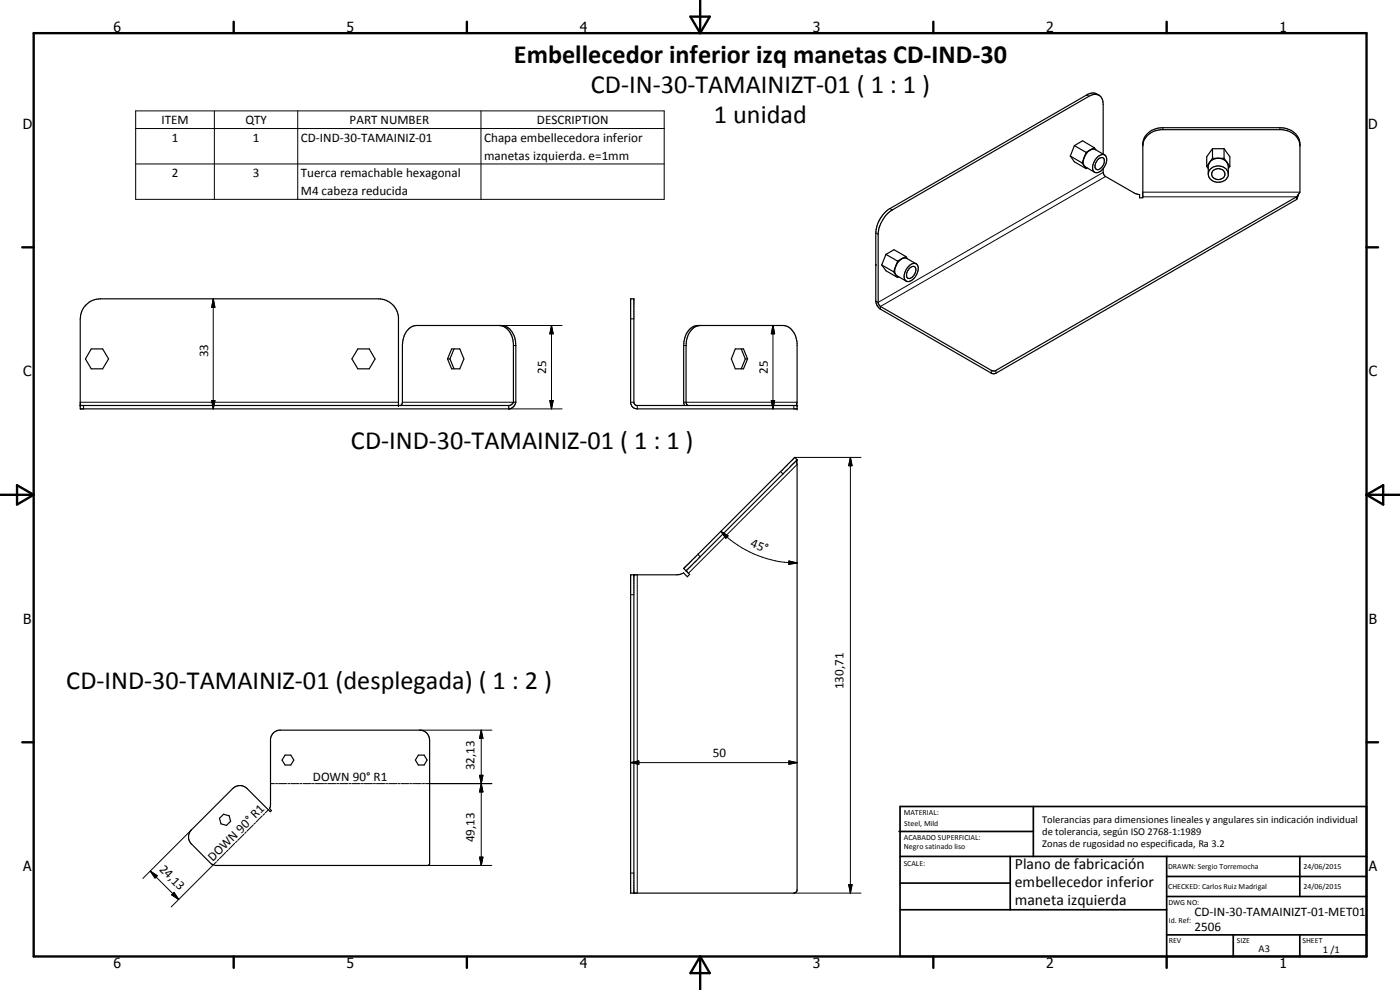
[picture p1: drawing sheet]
<svg xmlns="http://www.w3.org/2000/svg" width="420mm" height="297mm" viewBox="0 0 420 297" stroke-linecap="round" stroke-linejoin="round" font-family="sans-serif">
<g fill="none" stroke="#000" stroke-width=".35">
<path d="M329.8 28.6a3.1 3.1 0 0 0-3 .3l-59 34.1a9.7 9.7 0 0 0-4.2 6.8v21.1l.3 .8 33.8 19.6h.8l90.6-52.2M329.8 28.6l.9 1 .4 1.7v14.9M329.8 28.6a3 3 0 0 0-3.7-.1l-59 34.1a9.4 9.4 0 0 0-4.3 7.3v20.4a3.1 3.1 0 0 0 1.4 2.5l33.3 19.2 1.2 .1 90.4-52.2M321.2 46.8l1.2 1.8 3.6 2M321.2 46.8l3.6 2.1M322.4 43.7l2.5-1.5 3.5 2.1M322.4 43.7l-1.2 3.1M322.4 43.7l3.6 2M324.8 48.9l1.2 1.7M325.4 47.3a2.08 2.08 0 0 0 .3 2.7l2.8 1.7M325.4 47.3l-.6 1.6M326 45.7l-.6 1.6"/>
<path d="M326.3 50.4l-.3 .2M327.2 45l1.3-.3 3 1.8M327.2 45l-.8 .6-1 1.7M327.2 45l-1.2 .7M328.4 44.3l.5 .7M328.4 44.3l-1.2 .7M329.2 47.3a1.67 1.67 0 0 1 2.8-.3 4 4 0 0 1-3 4.8 1.63 1.63 0 0 1-1-2.4l.5-1.1zM329.5 47.8a1.04 1.04 0 0 1 1-.5 1.04 1.04 0 0 1 .9 .7 2.51 2.51 0 0 1-2.3 2.8h-.1a2.18 2.18 0 0 1 .5-3zM331.1 50.6v1.3l.5 1 8.9 5.1 1.5 .4v1h1v-16.2a5.5 5.5 0 0 1 6-4.9h35.1a5.4 5.4 0 0 1 6 4.9v14.5l-1 1.4M343 43.8a5.3 5.3 0 0 1 5.4-4.9h36.3a5.4 5.4 0 0 1 5.4 4.9M362.2 50l.4 .6M363 48.7l-.4 1.3v2.2"/>
<path d="M363 48.7l-.8 1.3M363.9 44.6h3.5M363.9 44.6l-1.7 2.4v3M363.9 47.5h3.5M363.9 47.5l-.9 1.2M363.9 44.6v2.9M364.1 51.2a2.06 2.06 0 0 1 2.2-.5 2.06 2.06 0 0 1 1.3 1.8 2.08 2.08 0 0 1-2.1 1.4 2.08 2.08 0 0 1-1.9-1.7zM365.2 47.5l-1.1 .3-1.1 .9M366 47.5l1.1 .3 1.1 .9M367.4 44.6l1.7 2.4v3M367.4 47.5l.8 1.2M367.4 44.6v2.9"/>
<path d="M368.2 48.7l.4 1.3v2.4a3.1 3.1 0 0 1-3 2.3 3.1 3.1 0 0 1-3-2.5M368.2 48.7l.9 1.3M368.6 52.1a3.1 3.1 0 0 0-3-2.3 3.1 3.1 0 0 0-3 2.4M369.1 50l-.5 .6M389.1 59.1v.8M389.7 58.3l-.6 1.6M264.6 79.5l1.3 1.7 3.5 2.1M264.6 79.5l3.6 2M265.9 76.3l2.4-1.4 3.6 2.1M265.9 76.3l-1.3 3.2M265.9 76.3l3.5 2.1M268.8 79.9l-.3 1.1 .3 1.4"/>
<path d="M268.8 79.9l-.6 1.6M269.4 78.4l-.6 1.5M270.6 77.6l1.3-.2 3 1.8M270.6 77.6l-1.3 1.3-.5 1M270.6 77.6l-1.2 .8M271.9 77l.4 .6M271.9 77l-1.3 .6M273.1 79.5a1.45 1.45 0 0 1 1.9-.3 1.45 1.45 0 0 1 .5 1.9 3.9 3.9 0 0 1-3.2 3.4 1.92 1.92 0 0 1-.6-3l.6-1.1zM149.8 97.7a5.1 5.1 0 0 1 4.3 5.4v17.6M210.1 97.7a5.3 5.3 0 0 0-4.2 6v17l.5 1M268.2 81.5l.6 .9M268.8 82.4l3.1 1.9"/>
<path d="M268.8 82.4l.6 .9M269.7 83.1l-.3 .2M273 80.5l.9-.6 .5 .1a2.03 2.03 0 0 1-.5 3l-.9 .6a1.03 1.03 0 0 1-.9-1.6zM27.4 104.7h3.4l1.8 3-1.8 3h-3.4l-1.8-3zM107.4 104.7h3.4l1.8 3-1.8 3h-3.4l-1.8-3zM134.3 107.7h.7M135 107.7l1.3 3M135.5 104.7h2.5l1.2 3-1.2 3h-2.5l-1.2-3zM136.3 104.7l-1.3 3M220.7 104.7h2.4l1.3 3-1.3 3h-2.4l-1.2-3zM222.5 104.7l1.2 3M223.7 107.7l-1.2 3"/>
<path d="M223.7 107.7h.7M152.7 121.7v1M154.1 120.7l-.6 .7-.6 .3h-128.8M154.1 120.7h.7M154.8 120.7v-17a5.4 5.4 0 0 0-4.2-6h-25.6a4.9 4.9 0 0 0-4.1 4.8l-.1 18.4-.6 .8M154.8 120.7l-.8 1.4-1.1 .6h-128.8v-27a6.1 6.1 0 0 1 6-6h83.5a6.1 6.1 0 0 1 6 5.4v26.6M205.4 121.7l-.2-1v-17a5.6 5.6 0 0 1 3.8-6h26a5.1 5.1 0 0 1 4.2 5.4v19.6h-47.9a1.98 1.98 0 0 1-2-1.7v-31.3h.9v31l.1 .4 .5 .5 48.4 .1M239.2 138v129.2l-.2 .4-.5 .3-49.2 .1v-95.5h13.8l2-.6 1.2 1.2 .7-.8-1.8-1.7M239.2 138l-33.3 33.3M239.2 138l-.7-.8-.2 .2-33.1 33.2M190.2 172.5v95.5M205.2 170.6h.1"/>
<path d="M82 219.9l1.8-.8h42.5a3 3 0 0 1 2.6 2.9v37.2l-.2 .4-64.1 .1-1.2-.5-5.9-6a2.95 2.95 0 0 1 0-4.2l12.4-12.4a3 3 0 0 1 4.2 0l7 6.9 .4-.3-.6-.6 .3-1v-19.9zM85.5 226.6h1.8l.9 1.4-.9 1.5h-1.8l-.8-1.5zM125.5 226.6h1.8l.9 1.4-.9 1.5h-1.8l-.8-1.5zM65.9 245.5l1.2-1.2 1.7 .5 .4 1.6-1.2 1.2-1.7-.4z"/>
</g>
<g fill="none" stroke="#000" stroke-width=".3">
<path d="M40.7 33.3h158.6v26.5h-158.6zM40.7 38.6h158.6M64.3 33.3v26.5M89.4 33.3v26.5M144.3 33.3v26.5M326.1 28.5l.7 .4M349 38.3v.6M384.1 38.3v.6M40.7 49.2h158.6M331.1 51.7l-67.5 39-.8-.4M331.8 53l-67.6 38.9v.9M343 57.7h47.1"/>
<path d="M343 59.1h46.1M262.8 69.9l.8 .4M267.1 62.6l.7 .4M64 89.7l.5 2.5h-1zM64 89.7v33M149.8 97.7h18.9M165.5 97.7l.5 2.5h-1zM165.5 97.7v25M189.3 95.7h.9M232 97.7l.5 2.5h-1zM232 97.7v25M154.1 103.7h.7"/>
<path d="M205.2 103.7h.7M297.5 111.1v.9M298.9 111.1v.9M24.1 120.7h95.5M25.1 121.7v1M63.5 120.2h1l-.5 2.5zM120.8 120.7h33.3M152.7 122.7h16M165 120.2h1l-.5 2.5zM189.3 120.7h.9M191.3 121.7v1M205.2 120.7h34"/>
<path d="M231.5 120.2h1l-.5 2.5zM238.2 121.7v1M238.5 137.2h19.9M239.2 139.4l-32.6 32.6M255.2 137.2l.5 2.5h-1zM255.2 137.2v130.8M216.4 159.4l2.1 1.4-.7 .7zM216.4 159.4a32.3 32.3 0 0 0 22.8 9.5M234.3 141.5l.7 .7M189.3 178.4h.9M191.3 172.5v95.5M209.5 166.3l.6 .7"/>
<path d="M236.8 168.3l2.4 .6-2.5 .4zM125.9 219.1h21.7M144.4 219.1l.5 2.4h-1zM144.4 219.1v40.6M81.2 235.1h1.2M82.7 235.1h.6M83.6 235.1h2.5M86.4 235.1h.6M87.3 235.1h2.4M90 235.1h.6M91 235.1h2.4M93.7 235.1h.6"/>
<path d="M94.6 235.1h2.5M97.4 235.1h.6M98.3 235.1h2.4M101 235.1h.7M102 235.1h2.4M104.7 235.1h.7M105.7 235.1h2.4M108.4 235.1h.6M109.3 235.1h2.5M112.1 235.1h.6M113 235.1h2.5M115.8 235.1h.6"/>
<path d="M116.7 235.1h2.4M119.4 235.1h.6M120.3 235.1h2.5M123.1 235.1h.6M124 235.1h2.4M126.8 235.1h.6M127.7 235.1h19.9M143.9 232.6h1l-.5 2.5zM143.9 232.6l1 5h-1l1-5zM144.4 235.1l.5 2.5h-1zM189.3 228.8l2.4-.5v1zM189.3 228.8h49.9"/>
<path d="M236.8 228.3l2.4 .5-2.4 .5zM57.5 249l-14.6 14.6M65 258.6l-13.6 13.5M65.6 257.9l-.4 .4M67.7 255.8l-1.8 1.8M68.4 255.1l-.5 .5M70.4 253l-1.8 1.9M71.2 252.3l-.5 .5M73.2 250.3l-1.8 1.8M73.9 249.6l-.5 .5M76 247.6l-1.9 1.8M76.7 246.9l-.5 .4"/>
<path d="M78.7 244.8l-1.8 1.8M79.4 244.1l-.5 .5M80.5 243l-.9 .9M128.4 259.7h19.2M143.9 257.2h1l-.5 2.5zM45.1 261.4l2.1 1.4-.7 .6zM45.1 261.4l8.5 8.5M51.5 268.5l.7-.7 1.4 2.1zM52.2 267.8l1.4 2.1-2.1-1.4zM189.3 262h.9M238.2 268h20.2M254.7 265.4h1l-.5 2.6z"/>
</g>
<g fill="#000">
<circle cx="262.8" cy="79.4" r=".18"/>
<circle cx="24.1" cy="121.7" r=".18"/>
<circle cx="119.6" cy="121.7" r=".18"/>
<circle cx="239.2" cy="122.7" r=".18"/>
<circle cx="239.2" cy="121.7" r=".18"/>
<circle cx="239.2" cy="138" r=".18"/>
<circle cx="189.3" cy="172.5" r=".18"/>
<circle cx="190.2" cy="172.5" r=".18"/>
</g>
<g fill="none" stroke="#000" stroke-width=".71">
<path d="M10.1 9.9h400v277.1h-400zM70.1 6.5v3.4M140.1 6.5v3.4M207.2 5h5.8l-2.9 4.9zM210.1 0v9.9M280.1 6.5v3.4M350.1 6.5v3.4M6.7 74.2h3.4M410.1 74.2h3.5M.1 148.5h10M5.1 145.6l5 2.9-5 2.9zM410.1 148.5h10"/>
<path d="M410.1 148.5l5-2.9v5.8zM6.7 222.7h3.4M410.1 222.7h3.5M70.1 287v3.4M140.1 287v3.4M210.1 287v10M210.1 287l2.9 5h-5.8zM280.1 287v3.4M350.1 287v3.4"/>
</g>
<g fill="none" stroke="#000" stroke-width=".51">
<path d="M269.8 249.5h40.3M270.1 242h140v45h-140zM270.1 257h140M303.2 257v16M310.1 242v15M350.1 257v30M390.1 257v12M270.1 265h33.1M270.1 273h80M350.1 269h60M350.1 263h60M350.1 280.5h60"/>
<path d="M370.1 280.5v6.5M390.1 280.5v6.5"/>
</g>
<g fill="#000">
<path d="M64 89.7l.5 2.5h-1zM165.5 97.7l.5 2.5h-1zM232 97.7l.5 2.5h-1zM63.5 120.2h1l-.5 2.5zM165 120.2h1l-.5 2.5zM231.5 120.2h1l-.5 2.5zM255.2 137.2l.5 2.5h-1zM216.4 159.4l2.1 1.4-.7 .7zM236.8 168.3l2.4 .6-2.5 .4zM143.9 232.6h1l-.5 2.5zM144.4 235.1l.5 2.5h-1zM144.4 219.1l.5 2.4h-1z"/>
<path d="M189.3 228.8l2.4-.5v1zM236.8 228.3l2.4 .5-2.4 .5zM143.9 257.2h1l-.5 2.5zM45.1 261.4l2.1 1.4-.7 .6zM52.2 267.8l1.4 2.1-2.1-1.4zM254.7 265.4h1l-.5 2.6z"/>
</g>
<g font-size="7.9">
<text x="154.3" y="19">Embellecedor inferior izq manetas CD-IND-30</text>
<text x="177.4" y="28">CD-IN-30-TAMAINIZT-01 ( 1 : 1 )</text>
<text x="214.3" y="37">1 unidad</text>
<text x="105.3" y="134.6">CD-IND-30-TAMAINIZ-01 ( 1 : 1 )</text>
<text x="19.9" y="206.6">CD-IND-30-TAMAINIZ-01 (desplegada) ( 1 : 2 )</text>
</g>
<g font-size="4.7">
<text x="304.6" y="260.8">Plano de fabricación</text>
<text x="304.6" y="266.2">embellecedor inferior</text>
<text x="304.6" y="271.6">maneta izquierda</text>
</g>
<g font-size="4.2">
<text x="34" y="9.6">6</text>
<text x="104" y="9.6">5</text>
<text x="174" y="9.6">4</text>
<text x="244" y="9.6">3</text>
<text x="314" y="9.6">2</text>
<text x="384" y="9.6">1</text>
<text x="6.8" y="38.7">D</text>
<text x="410.6" y="38.7">D</text>
<text x="7" y="112.9">C</text>
<text x="410.8" y="112.9">C</text>
<text x="7" y="187.1">B</text>
<text x="410.8" y="187.1">B</text>
<text x="7" y="261.4">A</text>
<text x="410.8" y="261.4">A</text>
<text x="34" y="290.4">6</text>
<text x="104" y="290.4">5</text>
<text x="174" y="290.4">4</text>
<text x="244" y="290.4">3</text>
<text x="314" y="290.4">2</text>
<text x="384" y="290.4">1</text>
</g>
<g font-size="3.9">
<text x="48.5" y="37.2">ITEM</text>
<text x="73.6" y="37.2">QTY</text>
<text x="104.9" y="37.2">PART NUMBER</text>
<text x="161.2" y="37.2">DESCRIPTION</text>
<text x="51.6" y="42.5">1</text>
<text x="75.9" y="42.5">1</text>
<text x="90.3" y="42.5">CD-IND-30-TAMAINIZ-01</text>
<text x="145.3" y="42.6">Chapa embellecedora inferior</text>
<text x="145.3" y="47.9">manetas izquierda. e=1mm</text>
<text x="51.6" y="53.1">2</text>
<text x="75.9" y="53.1">3</text>
<text x="90.3" y="53.2">Tuerca remachable hexagonal</text>
<text x="90.3" y="58.5">M4 cabeza reducida</text>
<text x="62.5" y="107.2" transform="rotate(-90 62.5 107.2)">33</text>
<text x="163.9" y="112.2" transform="rotate(-90 163.9 112.2)">25</text>
<text x="230.5" y="112.2" transform="rotate(-90 230.5 112.2)">25</text>
<text x="225" y="163.8" transform="rotate(22 225 163.8)">45°</text>
<text x="253.2" y="206.8" transform="rotate(-90 253.2 206.8)">130,71</text>
<text x="213.9" y="227.2">50</text>
<text x="142.4" y="231.1" transform="rotate(-90 142.4 231.1)">32,13</text>
<text x="93.9" y="234.3">DOWN 90° R1</text>
<text x="142.4" y="252.7" transform="rotate(-90 142.4 252.7)">49,13</text>
<text x="47.7" y="261" transform="rotate(45 47.7 261)">24,13</text>
<text x="63.9" y="258.6" transform="rotate(-45 63.9 258.6)">DOWN 90° R1</text>
<text x="358.5" y="275">CD-IN-30-TAMAINIZT-01-MET01</text>
<text x="358.5" y="279.4">2506</text>
</g>
<g font-size="3.1">
<text x="312.7" y="246.8">Tolerancias para dimensiones lineales y angulares sin indicación individual</text>
<text x="312.7" y="250.4">de tolerancia, según ISO 2768-1:1989</text>
<text x="312.7" y="254">Zonas de rugosidad no especificada, Ra 3.2</text>
<text x="377.7" y="285.6">A3</text>
<text x="397" y="285.9">1 /1</text>
</g>
<g font-size="2.4">
<text x="271.2" y="244.4">MATERIAL:</text>
<text x="271.3" y="252">ACABADO SUPERFICIAL:</text>
<text x="271.4" y="247.9">Steel, Mild</text>
<text x="271.3" y="254.6">Negro satinado liso</text>
<text x="271.2" y="259.7">SCALE:</text>
<text x="350.6" y="260.8">DRAWN: Sergio Torremocha</text>
<text x="391.2" y="260.6">24/06/2015</text>
<text x="350.6" y="266.9">CHECKED: Carlos Ruiz Madrigal</text>
<text x="391.2" y="266.7">24/06/2015</text>
<text x="350.6" y="271.4">DWG NO:</text>
<text x="350.8" y="276.9">Id. Ref:</text>
<text x="350.8" y="282.8">REV</text>
<text x="371.2" y="282.9">SIZE</text>
<text x="390.9" y="282.9">SHEET</text>
</g>
</svg>
